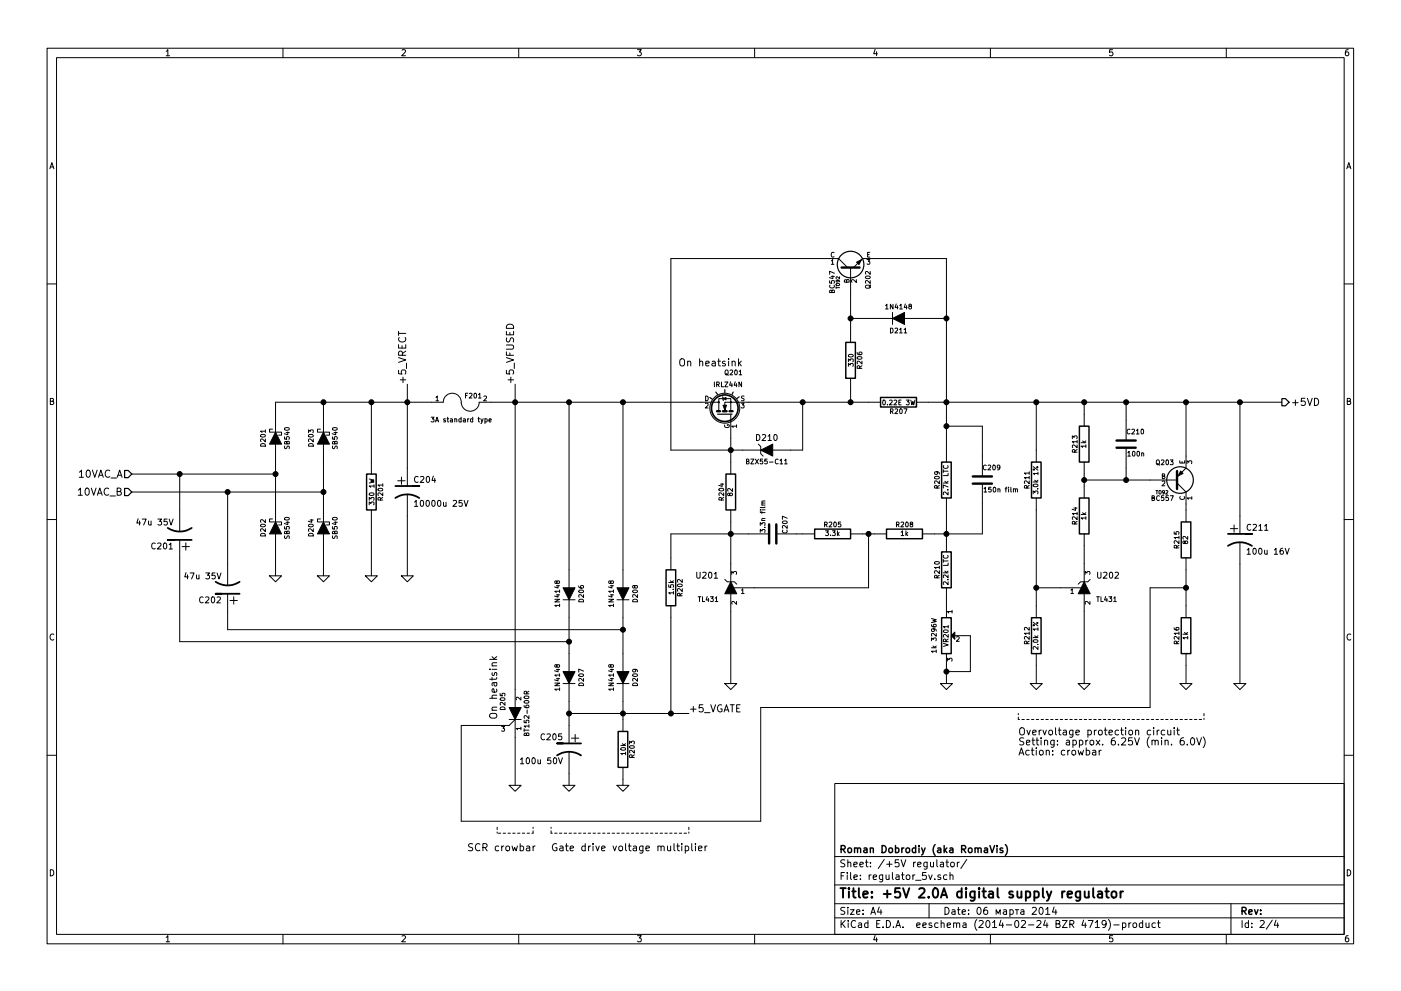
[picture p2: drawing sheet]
EESchema Schematic File Version 2
LIBS:power
LIBS:device
LIBS:transistors
LIBS:conn
LIBS:linear
LIBS:regul
LIBS:74xx
LIBS:cmos4000
LIBS:adc-dac
LIBS:memory
LIBS:xilinx
LIBS:special
LIBS:microcontrollers
LIBS:dsp
LIBS:microchip
LIBS:analog_switches
LIBS:motorola
LIBS:texas
LIBS:intel
LIBS:audio
LIBS:interface
LIBS:digital-audio
LIBS:philips
LIBS:display
LIBS:cypress
LIBS:siliconi
LIBS:opto
LIBS:atmel
LIBS:contrib
LIBS:valves
LIBS:tl431
LIBS:r_pot
LIBS:mos_irf
LIBS:scr
LIBS:conn_mf
LIBS:hole
LIBS:power_supply-cache
EELAYER 24 0
EELAYER END
$Descr A4 11693 8268
encoding utf-8
Sheet 2 4
Title "+5V 2.0A digital supply regulator"
Date "06 марта 2014"
Rev ""
Comp "Roman Dobrodiy (aka RomaVis)"
Comment1 ""
Comment2 ""
Comment3 ""
Comment4 ""
$EndDescr
Text HLabel 1100 3950 0    60   Input ~ 0
10VAC_A
Text HLabel 1100 4100 0    60   Input ~ 0
10VAC_B
$Comp
L DIODESCH D201
U 1 1
P 2300 3650
F 0 "D201" H 2300 3750 40  0000 C CNN
F 1 "SB540" H 2300 3550 40  0000 C CNN
F 2 "" H 2300 3650 60  0000 C CNN
F 3 "" H 2300 3650 60  0000 C CNN
	1    2300 3650
	0    -1   -1   0   
$EndComp
$Comp
L DIODESCH D203
U 1 1
P 2700 3650
F 0 "D203" H 2700 3750 40  0000 C CNN
F 1 "SB540" H 2700 3550 40  0000 C CNN
F 2 "" H 2700 3650 60  0000 C CNN
F 3 "" H 2700 3650 60  0000 C CNN
	1    2700 3650
	0    -1   -1   0   
$EndComp
$Comp
L DIODESCH D202
U 1 1
P 2300 4400
F 0 "D202" H 2300 4500 40  0000 C CNN
F 1 "SB540" H 2300 4300 40  0000 C CNN
F 2 "" H 2300 4400 60  0000 C CNN
F 3 "" H 2300 4400 60  0000 C CNN
	1    2300 4400
	0    -1   -1   0   
$EndComp
$Comp
L DIODESCH D204
U 1 1
P 2700 4400
F 0 "D204" H 2700 4500 40  0000 C CNN
F 1 "SB540" H 2700 4300 40  0000 C CNN
F 2 "" H 2700 4400 60  0000 C CNN
F 3 "" H 2700 4400 60  0000 C CNN
	1    2700 4400
	0    -1   -1   0   
$EndComp
$Comp
L GND #PWR05
U 1 1
P 2300 4800
F 0 "#PWR05" H 2300 4800 30  0001 C CNN
F 1 "GND" H 2300 4730 30  0001 C CNN
F 2 "" H 2300 4800 60  0000 C CNN
F 3 "" H 2300 4800 60  0000 C CNN
	1    2300 4800
	1    0    0    -1  
$EndComp
$Comp
L CP1 C201
U 1 1
P 1500 4450
F 0 "C201" H 1550 4550 50  0000 L CNN
F 1 "47u 35V" H 1550 4350 50  0000 L CNN
F 2 "" H 1500 4450 60  0000 C CNN
F 3 "" H 1500 4450 60  0000 C CNN
	1    1500 4450
	-1   0    0    1   
$EndComp
$Comp
L CP1 C202
U 1 1
P 1900 4900
F 0 "C202" H 1950 5000 50  0000 L CNN
F 1 "47u 35V" H 1950 4800 50  0000 L CNN
F 2 "" H 1900 4900 60  0000 C CNN
F 3 "" H 1900 4900 60  0000 C CNN
	1    1900 4900
	-1   0    0    1   
$EndComp
$Comp
L DIODE D206
U 1 1
P 4750 4950
F 0 "D206" H 4750 5050 40  0000 C CNN
F 1 "1N4148" H 4750 4850 40  0000 C CNN
F 2 "" H 4750 4950 60  0000 C CNN
F 3 "" H 4750 4950 60  0000 C CNN
	1    4750 4950
	0    1    1    0   
$EndComp
$Comp
L DIODE D209
U 1 1
P 5200 5650
F 0 "D209" H 5200 5750 40  0000 C CNN
F 1 "1N4148" H 5200 5550 40  0000 C CNN
F 2 "" H 5200 5650 60  0000 C CNN
F 3 "" H 5200 5650 60  0000 C CNN
	1    5200 5650
	0    1    1    0   
$EndComp
$Comp
L DIODE D207
U 1 1
P 4750 5650
F 0 "D207" H 4750 5750 40  0000 C CNN
F 1 "1N4148" H 4750 5550 40  0000 C CNN
F 2 "" H 4750 5650 60  0000 C CNN
F 3 "" H 4750 5650 60  0000 C CNN
	1    4750 5650
	0    1    1    0   
$EndComp
$Comp
L DIODE D208
U 1 1
P 5200 4950
F 0 "D208" H 5200 5050 40  0000 C CNN
F 1 "1N4148" H 5200 4850 40  0000 C CNN
F 2 "" H 5200 4950 60  0000 C CNN
F 3 "" H 5200 4950 60  0000 C CNN
	1    5200 4950
	0    1    1    0   
$EndComp
$Comp
L CP1 C205
U 1 1
P 4750 6250
F 0 "C205" H 4800 6350 50  0000 L CNN
F 1 "100u 50V" H 4800 6150 50  0000 L CNN
F 2 "" H 4750 6250 60  0000 C CNN
F 3 "" H 4750 6250 60  0000 C CNN
	1    4750 6250
	-1   0    0    -1  
$EndComp
$Comp
L GND #PWR06
U 1 1
P 4750 6550
F 0 "#PWR06" H 4750 6550 30  0001 C CNN
F 1 "GND" H 4750 6480 30  0001 C CNN
F 2 "" H 4750 6550 60  0000 C CNN
F 3 "" H 4750 6550 60  0000 C CNN
	1    4750 6550
	1    0    0    -1  
$EndComp
$Comp
L R R203
U 1 1
P 5200 6250
F 0 "R203" V 5280 6250 40  0000 C CNN
F 1 "10k" V 5207 6251 40  0000 C CNN
F 2 "" V 5130 6250 30  0000 C CNN
F 3 "" H 5200 6250 30  0000 C CNN
	1    5200 6250
	1    0    0    -1  
$EndComp
$Comp
L GND #PWR07
U 1 1
P 5200 6550
F 0 "#PWR07" H 5200 6550 30  0001 C CNN
F 1 "GND" H 5200 6480 30  0001 C CNN
F 2 "" H 5200 6550 60  0000 C CNN
F 3 "" H 5200 6550 60  0000 C CNN
	1    5200 6550
	1    0    0    -1  
$EndComp
$Comp
L CP1 C204
U 1 1
P 3400 4100
F 0 "C204" H 3450 4200 50  0000 L CNN
F 1 "10000u 25V" H 3450 4000 50  0000 L CNN
F 2 "" H 3400 4100 60  0000 C CNN
F 3 "" H 3400 4100 60  0000 C CNN
	1    3400 4100
	1    0    0    -1  
$EndComp
$Comp
L R R201
U 1 1
P 3100 4100
F 0 "R201" V 3180 4100 40  0000 C CNN
F 1 "330 1W" V 3107 4101 40  0000 C CNN
F 2 "" V 3030 4100 30  0000 C CNN
F 3 "" H 3100 4100 30  0000 C CNN
	1    3100 4100
	1    0    0    -1  
$EndComp
$Comp
L GND #PWR08
U 1 1
P 3400 4800
F 0 "#PWR08" H 3400 4800 30  0001 C CNN
F 1 "GND" H 3400 4730 30  0001 C CNN
F 2 "" H 3400 4800 60  0000 C CNN
F 3 "" H 3400 4800 60  0000 C CNN
	1    3400 4800
	1    0    0    -1  
$EndComp
$Comp
L GND #PWR09
U 1 1
P 3100 4800
F 0 "#PWR09" H 3100 4800 30  0001 C CNN
F 1 "GND" H 3100 4730 30  0001 C CNN
F 2 "" H 3100 4800 60  0000 C CNN
F 3 "" H 3100 4800 60  0000 C CNN
	1    3100 4800
	1    0    0    -1  
$EndComp
$Comp
L R R207
U 1 1
P 7500 3350
F 0 "R207" V 7580 3350 40  0000 C CNN
F 1 "0.22E 3W" V 7507 3351 40  0000 C CNN
F 2 "" V 7430 3350 30  0000 C CNN
F 3 "" H 7500 3350 30  0000 C CNN
	1    7500 3350
	0    1    1    0   
$EndComp
$Comp
L R R202
U 1 1
P 5600 4900
F 0 "R202" V 5680 4900 40  0000 C CNN
F 1 "1.5k" V 5607 4901 40  0000 C CNN
F 2 "" V 5530 4900 30  0000 C CNN
F 3 "" H 5600 4900 30  0000 C CNN
	1    5600 4900
	1    0    0    -1  
$EndComp
$Comp
L BC547 Q202
U 1 1
P 7100 2250
F 0 "Q202" H 7100 2101 40  0000 R CNN
F 1 "BC547" H 7100 2400 40  0000 R CNN
F 2 "TO92" H 7000 2352 29  0000 C CNN
F 3 "" H 7100 2250 60  0000 C CNN
	1    7100 2250
	0    -1   -1   0   
$EndComp
$Comp
L R R206
U 1 1
P 7100 3000
F 0 "R206" V 7180 3000 40  0000 C CNN
F 1 "330" V 7107 3001 40  0000 C CNN
F 2 "" V 7030 3000 30  0000 C CNN
F 3 "" H 7100 3000 30  0000 C CNN
	1    7100 3000
	1    0    0    -1  
$EndComp
$Comp
L DIODE D211
U 1 1
P 7500 2650
F 0 "D211" H 7500 2750 40  0000 C CNN
F 1 "1N4148" H 7500 2550 40  0000 C CNN
F 2 "" H 7500 2650 60  0000 C CNN
F 3 "" H 7500 2650 60  0000 C CNN
	1    7500 2650
	-1   0    0    1   
$EndComp
$Comp
L ZENER D210
U 1 1
P 6400 3750
F 0 "D210" H 6400 3850 50  0000 C CNN
F 1 "BZX55-C11" H 6400 3650 40  0000 C CNN
F 2 "" H 6400 3750 60  0000 C CNN
F 3 "" H 6400 3750 60  0000 C CNN
	1    6400 3750
	-1   0    0    -1  
$EndComp
$Comp
L R R204
U 1 1
P 6100 4100
F 0 "R204" V 6180 4100 40  0000 C CNN
F 1 "82" V 6107 4101 40  0000 C CNN
F 2 "" V 6030 4100 30  0000 C CNN
F 3 "" H 6100 4100 30  0000 C CNN
	1    6100 4100
	-1   0    0    1   
$EndComp
$Comp
L C C207
U 1 1
P 6450 4450
F 0 "C207" H 6450 4550 40  0000 L CNN
F 1 "3.3n film" H 6456 4365 40  0000 L CNN
F 2 "" H 6488 4300 30  0000 C CNN
F 3 "" H 6450 4450 60  0000 C CNN
	1    6450 4450
	0    1    -1   0   
$EndComp
$Comp
L R R208
U 1 1
P 7550 4450
F 0 "R208" V 7630 4450 40  0000 C CNN
F 1 "1k" V 7557 4451 40  0000 C CNN
F 2 "" V 7480 4450 30  0000 C CNN
F 3 "" H 7550 4450 30  0000 C CNN
	1    7550 4450
	0    -1   -1   0   
$EndComp
$Comp
L GND #PWR010
U 1 1
P 6100 5700
F 0 "#PWR010" H 6100 5700 30  0001 C CNN
F 1 "GND" H 6100 5630 30  0001 C CNN
F 2 "" H 6100 5700 60  0000 C CNN
F 3 "" H 6100 5700 60  0000 C CNN
	1    6100 5700
	1    0    0    -1  
$EndComp
$Comp
L R R209
U 1 1
P 7900 4000
F 0 "R209" V 7980 4000 40  0000 C CNN
F 1 "2.7k LTC" V 7907 4001 40  0000 C CNN
F 2 "" V 7830 4000 30  0000 C CNN
F 3 "" H 7900 4000 30  0000 C CNN
	1    7900 4000
	-1   0    0    1   
$EndComp
$Comp
L R R210
U 1 1
P 7900 4750
F 0 "R210" V 7980 4750 40  0000 C CNN
F 1 "2.2k LTC" V 7907 4751 40  0000 C CNN
F 2 "" V 7830 4750 30  0000 C CNN
F 3 "" H 7900 4750 30  0000 C CNN
	1    7900 4750
	-1   0    0    1   
$EndComp
$Comp
L GND #PWR011
U 1 1
P 7900 5700
F 0 "#PWR011" H 7900 5700 30  0001 C CNN
F 1 "GND" H 7900 5630 30  0001 C CNN
F 2 "" H 7900 5700 60  0000 C CNN
F 3 "" H 7900 5700 60  0000 C CNN
	1    7900 5700
	1    0    0    -1  
$EndComp
$Comp
L CP1 C211
U 1 1
P 10350 4500
F 0 "C211" H 10400 4600 50  0000 L CNN
F 1 "100u 16V" H 10400 4400 50  0000 L CNN
F 2 "" H 10350 4500 60  0000 C CNN
F 3 "" H 10350 4500 60  0000 C CNN
	1    10350 4500
	1    0    0    -1  
$EndComp
$Comp
L GND #PWR012
U 1 1
P 10350 5700
F 0 "#PWR012" H 10350 5700 30  0001 C CNN
F 1 "GND" H 10350 5630 30  0001 C CNN
F 2 "" H 10350 5700 60  0000 C CNN
F 3 "" H 10350 5700 60  0000 C CNN
	1    10350 5700
	1    0    0    -1  
$EndComp
Wire Wire Line
	1100 3950 2300 3950
Wire Wire Line
	2300 3850 2300 4200
Wire Wire Line
	1100 4100 2700 4100
Wire Wire Line
	2700 3850 2700 4200
Connection ~ 2700 4100
Connection ~ 2300 3950
Wire Wire Line
	2300 3350 3600 3350
Wire Wire Line
	4100 3350 5850 3350
Wire Wire Line
	2700 3350 2700 3450
Connection ~ 1900 4100
Connection ~ 1500 3950
Connection ~ 2700 3350
Wire Wire Line
	4750 6450 4750 6550
Connection ~ 4750 5950
Wire Wire Line
	5200 5850 5200 6000
Wire Wire Line
	5600 5950 5600 5150
Connection ~ 5200 5950
Wire Wire Line
	5200 6500 5200 6550
Connection ~ 3100 3350
Wire Wire Line
	6250 3350 7250 3350
Connection ~ 5600 5950
Connection ~ 6700 3350
Wire Wire Line
	7750 3350 10700 3350
Wire Wire Line
	6100 5100 6100 5700
Wire Wire Line
	7900 5000 7900 5050
Wire Wire Line
	8050 5300 8100 5300
Wire Wire Line
	8100 5300 8100 5600
Wire Wire Line
	8100 5600 7900 5600
Wire Wire Line
	7900 5550 7900 5700
Connection ~ 7900 5600
Wire Wire Line
	6700 3350 6700 3750
Wire Wire Line
	7100 2450 7100 2750
Connection ~ 7100 2650
Wire Wire Line
	7300 2150 7900 2150
Connection ~ 7900 3350
Wire Wire Line
	7700 2650 7900 2650
Connection ~ 7900 2650
Wire Wire Line
	7900 2150 7900 3750
Wire Wire Line
	5600 2150 6900 2150
Wire Wire Line
	5600 3750 6200 3750
Wire Wire Line
	10350 4700 10350 5700
Connection ~ 6100 3750
Wire Wire Line
	6700 3750 6600 3750
Wire Wire Line
	7100 3250 7100 3350
Connection ~ 7100 3350
Wire Wire Line
	6100 3650 6100 3850
Wire Wire Line
	6100 4350 6100 4700
Wire Wire Line
	5600 4450 6250 4450
Connection ~ 6100 4450
Wire Wire Line
	6300 4900 7250 4900
$Comp
L FUSE F201
U 1 1
P 3850 3350
F 0 "F201" H 3950 3400 40  0000 C CNN
F 1 "3A standard type" H 3850 3200 40  0000 C CNN
F 2 "" H 3850 3350 60  0000 C CNN
F 3 "" H 3850 3350 60  0000 C CNN
	1    3850 3350
	1    0    0    -1  
$EndComp
$Comp
L R R211
U 1 1
P 8650 4000
F 0 "R211" V 8730 4000 40  0000 C CNN
F 1 "3.0k 1%" V 8657 4001 40  0000 C CNN
F 2 "" V 8580 4000 30  0000 C CNN
F 3 "" H 8650 4000 30  0000 C CNN
	1    8650 4000
	-1   0    0    1   
$EndComp
$Comp
L R R212
U 1 1
P 8650 5300
F 0 "R212" V 8730 5300 40  0000 C CNN
F 1 "2.0k 1%" V 8657 5301 40  0000 C CNN
F 2 "" V 8580 5300 30  0000 C CNN
F 3 "" H 8650 5300 30  0000 C CNN
	1    8650 5300
	-1   0    0    1   
$EndComp
$Comp
L R R214
U 1 1
P 9050 4300
F 0 "R214" V 9130 4300 40  0000 C CNN
F 1 "1k" V 9057 4301 40  0000 C CNN
F 2 "" V 8980 4300 30  0000 C CNN
F 3 "" H 9050 4300 30  0000 C CNN
	1    9050 4300
	-1   0    0    1   
$EndComp
$Comp
L R R213
U 1 1
P 9050 3700
F 0 "R213" V 9130 3700 40  0000 C CNN
F 1 "1k" V 9057 3701 40  0000 C CNN
F 2 "" V 8980 3700 30  0000 C CNN
F 3 "" H 9050 3700 30  0000 C CNN
	1    9050 3700
	-1   0    0    1   
$EndComp
$Comp
L C C210
U 1 1
P 9400 3700
F 0 "C210" H 9400 3800 40  0000 L CNN
F 1 "100n" H 9406 3615 40  0000 L CNN
F 2 "" H 9438 3550 30  0000 C CNN
F 3 "" H 9400 3700 60  0000 C CNN
	1    9400 3700
	1    0    0    -1  
$EndComp
$Comp
L BC557 Q203
U 1 1
P 9800 4000
F 0 "Q203" H 9800 3851 40  0000 R CNN
F 1 "BC557" H 9800 4150 40  0000 R CNN
F 2 "TO92" H 9700 4102 29  0000 C CNN
F 3 "" H 9800 4000 60  0000 C CNN
	1    9800 4000
	1    0    0    1   
$EndComp
$Comp
L R R216
U 1 1
P 9900 5300
F 0 "R216" V 9980 5300 40  0000 C CNN
F 1 "1k" V 9907 5301 40  0000 C CNN
F 2 "" V 9830 5300 30  0000 C CNN
F 3 "" H 9900 5300 30  0000 C CNN
	1    9900 5300
	-1   0    0    1   
$EndComp
$Comp
L R R215
U 1 1
P 9900 4500
F 0 "R215" V 9980 4500 40  0000 C CNN
F 1 "82" V 9907 4501 40  0000 C CNN
F 2 "" V 9830 4500 30  0000 C CNN
F 3 "" H 9900 4500 30  0000 C CNN
	1    9900 4500
	-1   0    0    1   
$EndComp
Wire Wire Line
	9900 3350 9900 3800
Wire Wire Line
	9400 3500 9400 3350
Connection ~ 9400 3350
Wire Wire Line
	9050 3450 9050 3350
Connection ~ 9050 3350
Wire Wire Line
	8650 3750 8650 3350
Connection ~ 8650 3350
Wire Wire Line
	9050 4000 9600 4000
Wire Wire Line
	9050 3950 9050 4050
Connection ~ 9050 4000
Wire Wire Line
	9400 3900 9400 4000
Connection ~ 9400 4000
Wire Wire Line
	8650 4250 8650 5050
Wire Wire Line
	8650 4900 8850 4900
Connection ~ 8650 4900
Wire Wire Line
	9050 4550 9050 4700
$Comp
L GND #PWR013
U 1 1
P 8650 5700
F 0 "#PWR013" H 8650 5700 30  0001 C CNN
F 1 "GND" H 8650 5630 30  0001 C CNN
F 2 "" H 8650 5700 60  0000 C CNN
F 3 "" H 8650 5700 60  0000 C CNN
	1    8650 5700
	1    0    0    -1  
$EndComp
Wire Wire Line
	8650 5550 8650 5700
$Comp
L GND #PWR014
U 1 1
P 9050 5700
F 0 "#PWR014" H 9050 5700 30  0001 C CNN
F 1 "GND" H 9050 5630 30  0001 C CNN
F 2 "" H 9050 5700 60  0000 C CNN
F 3 "" H 9050 5700 60  0000 C CNN
	1    9050 5700
	1    0    0    -1  
$EndComp
Wire Wire Line
	9050 5100 9050 5700
$Comp
L GND #PWR015
U 1 1
P 9900 5700
F 0 "#PWR015" H 9900 5700 30  0001 C CNN
F 1 "GND" H 9900 5630 30  0001 C CNN
F 2 "" H 9900 5700 60  0000 C CNN
F 3 "" H 9900 5700 60  0000 C CNN
	1    9900 5700
	1    0    0    -1  
$EndComp
Wire Wire Line
	9900 5550 9900 5700
Wire Wire Line
	9900 4750 9900 5050
Wire Wire Line
	9900 4200 9900 4250
Wire Wire Line
	7900 4250 7900 4500
Connection ~ 7900 4450
Wire Wire Line
	1500 3950 1500 4250
Wire Wire Line
	1900 4100 1900 4700
Wire Wire Line
	4750 5850 4750 6050
Wire Wire Line
	4750 5950 5750 5950
Wire Wire Line
	1900 5100 1900 5250
Wire Wire Line
	1900 5250 5200 5250
Wire Wire Line
	5200 5150 5200 5450
Wire Wire Line
	1500 4650 1500 5350
Wire Wire Line
	1500 5350 4750 5350
Wire Wire Line
	4750 5150 4750 5450
Connection ~ 4750 5350
Connection ~ 5200 5250
Connection ~ 4750 3350
Wire Wire Line
	5200 4750 5200 3350
Connection ~ 5200 3350
Wire Wire Line
	2300 4600 2300 4800
$Comp
L GND #PWR016
U 1 1
P 2700 4800
F 0 "#PWR016" H 2700 4800 30  0001 C CNN
F 1 "GND" H 2700 4730 30  0001 C CNN
F 2 "" H 2700 4800 60  0000 C CNN
F 3 "" H 2700 4800 60  0000 C CNN
	1    2700 4800
	1    0    0    -1  
$EndComp
Wire Wire Line
	2700 4600 2700 4800
Connection ~ 3400 3350
Wire Wire Line
	3100 3350 3100 3850
Wire Wire Line
	3400 3200 3400 3900
Wire Wire Line
	3100 4350 3100 4800
Wire Wire Line
	3400 4300 3400 4800
Wire Wire Line
	2300 3350 2300 3450
Wire Wire Line
	10350 3350 10350 4300
Connection ~ 9900 3350
Text HLabel 10700 3350 2    60   Output ~ 0
+5VD
Connection ~ 10350 3350
Wire Wire Line
	4750 3350 4750 4750
Wire Wire Line
	4300 3200 4300 5750
Connection ~ 4300 3350
Wire Wire Line
	4300 6150 4300 6550
$Comp
L GND #PWR017
U 1 1
P 4300 6550
F 0 "#PWR017" H 4300 6550 30  0001 C CNN
F 1 "GND" H 4300 6480 30  0001 C CNN
F 2 "" H 4300 6550 60  0000 C CNN
F 3 "" H 4300 6550 60  0000 C CNN
	1    4300 6550
	1    0    0    -1  
$EndComp
Wire Wire Line
	4150 6050 3850 6050
Wire Wire Line
	3850 6050 3850 6850
Wire Wire Line
	3850 6850 6350 6850
Wire Wire Line
	6350 6850 6350 5900
Wire Wire Line
	6350 5900 9600 5900
Wire Wire Line
	9600 5900 9600 4900
Wire Wire Line
	9600 4900 9900 4900
Connection ~ 9900 4900
Wire Notes Line
	8500 5950 8500 6000
Wire Notes Line
	8500 6000 10050 6000
Wire Notes Line
	10050 6000 10050 5950
Text Notes 8500 6300 0    60   ~ 0
Overvoltage protection circuit\nSetting: approx. 6.25V (min. 6.0V)\nAction: crowbar
Wire Notes Line
	4600 6900 4600 6950
Wire Notes Line
	4600 6950 5750 6950
Wire Notes Line
	5750 6950 5750 6900
Text Notes 4600 7100 0    60   ~ 0
Gate drive voltage multiplier
Wire Notes Line
	4450 6900 4450 6950
Wire Notes Line
	4450 6950 4150 6950
Wire Notes Line
	4150 6950 4150 6900
Text Notes 3900 7100 0    60   ~ 0
SCR crowbar
Text Notes 4150 6000 1    60   ~ 0
On heatsink
$Comp
L R R205
U 1 1
P 6950 4450
F 0 "R205" V 7030 4450 40  0000 C CNN
F 1 "3.3k" V 6957 4451 40  0000 C CNN
F 2 "" V 6880 4450 30  0000 C CNN
F 3 "" H 6950 4450 30  0000 C CNN
	1    6950 4450
	0    -1   -1   0   
$EndComp
Wire Wire Line
	6650 4450 6700 4450
Wire Wire Line
	7800 4450 8200 4450
Wire Wire Line
	7200 4450 7300 4450
Wire Wire Line
	7250 4900 7250 4450
Connection ~ 7250 4450
$Comp
L C C209
U 1 1
P 8200 4000
F 0 "C209" H 8200 4100 40  0000 L CNN
F 1 "150n film" H 8206 3915 40  0000 L CNN
F 2 "" H 8238 3850 30  0000 C CNN
F 3 "" H 8200 4000 60  0000 C CNN
	1    8200 4000
	1    0    0    -1  
$EndComp
Wire Wire Line
	8200 3800 8200 3550
Wire Wire Line
	8200 3550 7900 3550
Connection ~ 7900 3550
Wire Wire Line
	8200 4450 8200 4200
Wire Wire Line
	5600 4650 5600 4450
Wire Wire Line
	5600 2150 5600 3750
$Comp
L R_POT VR201
U 1 1
P 7900 5300
F 0 "VR201" V 7900 5300 40  0000 C CNN
F 1 "1k 3296W" V 7800 5300 40  0000 C CNN
F 2 "" V 7830 5300 30  0000 C CNN
F 3 "" H 7900 5300 30  0000 C CNN
	1    7900 5300
	1    0    0    -1  
$EndComp
$Comp
L MOS_N_IRF Q201
U 1 1
P 6050 3450
F 0 "Q201" V 6400 3300 40  0000 L CNN
F 1 "IRLZ44N" V 6300 3300 40  0000 L CNN
F 2 "" H 5871 3551 29  0001 C CNN
F 3 "" H 6050 3450 60  0000 C CNN
	1    6050 3450
	0    -1   -1   0   
$EndComp
$Comp
L SCR-KAG D205
U 1 1
P 4300 5950
F 0 "D205" H 4200 6050 40  0000 C CNN
F 1 "BT152-600R" H 4300 5850 40  0000 C CNN
F 2 "" H 4300 5950 60  0000 C CNN
F 3 "" H 4300 5950 60  0000 C CNN
	1    4300 5950
	0    -1   1    0   
$EndComp
Text Label 5750 5950 0    60   ~ 0
+5_VGATE
Text Label 3400 3200 1    60   ~ 0
+5_VRECT
Text Label 4300 3200 1    60   ~ 0
+5_VFUSED
Text Notes 6200 3050 2    60   ~ 0
On heatsink
$Comp
L TL431 U201
U 1 1
P 6100 4900
F 0 "U201" H 6000 5000 50  0000 R CNN
F 1 "TL431" H 6000 4800 40  0000 R CNN
F 2 "TO92" H 6000 4900 39  0001 R CNN
F 3 "" V 6100 4900 60  0000 C CNN
	1    6100 4900
	1    0    0    -1  
$EndComp
$Comp
L TL431 U202
U 1 1
P 9050 4900
F 0 "U202" H 8950 5000 50  0000 R CNN
F 1 "TL431" H 8950 4800 40  0000 R CNN
F 2 "TO92" H 8950 4900 39  0001 R CNN
F 3 "" V 9050 4900 60  0000 C CNN
	1    9050 4900
	-1   0    0    -1  
$EndComp
Wire Wire Line
	7100 2650 7300 2650
$EndSCHEMATC
